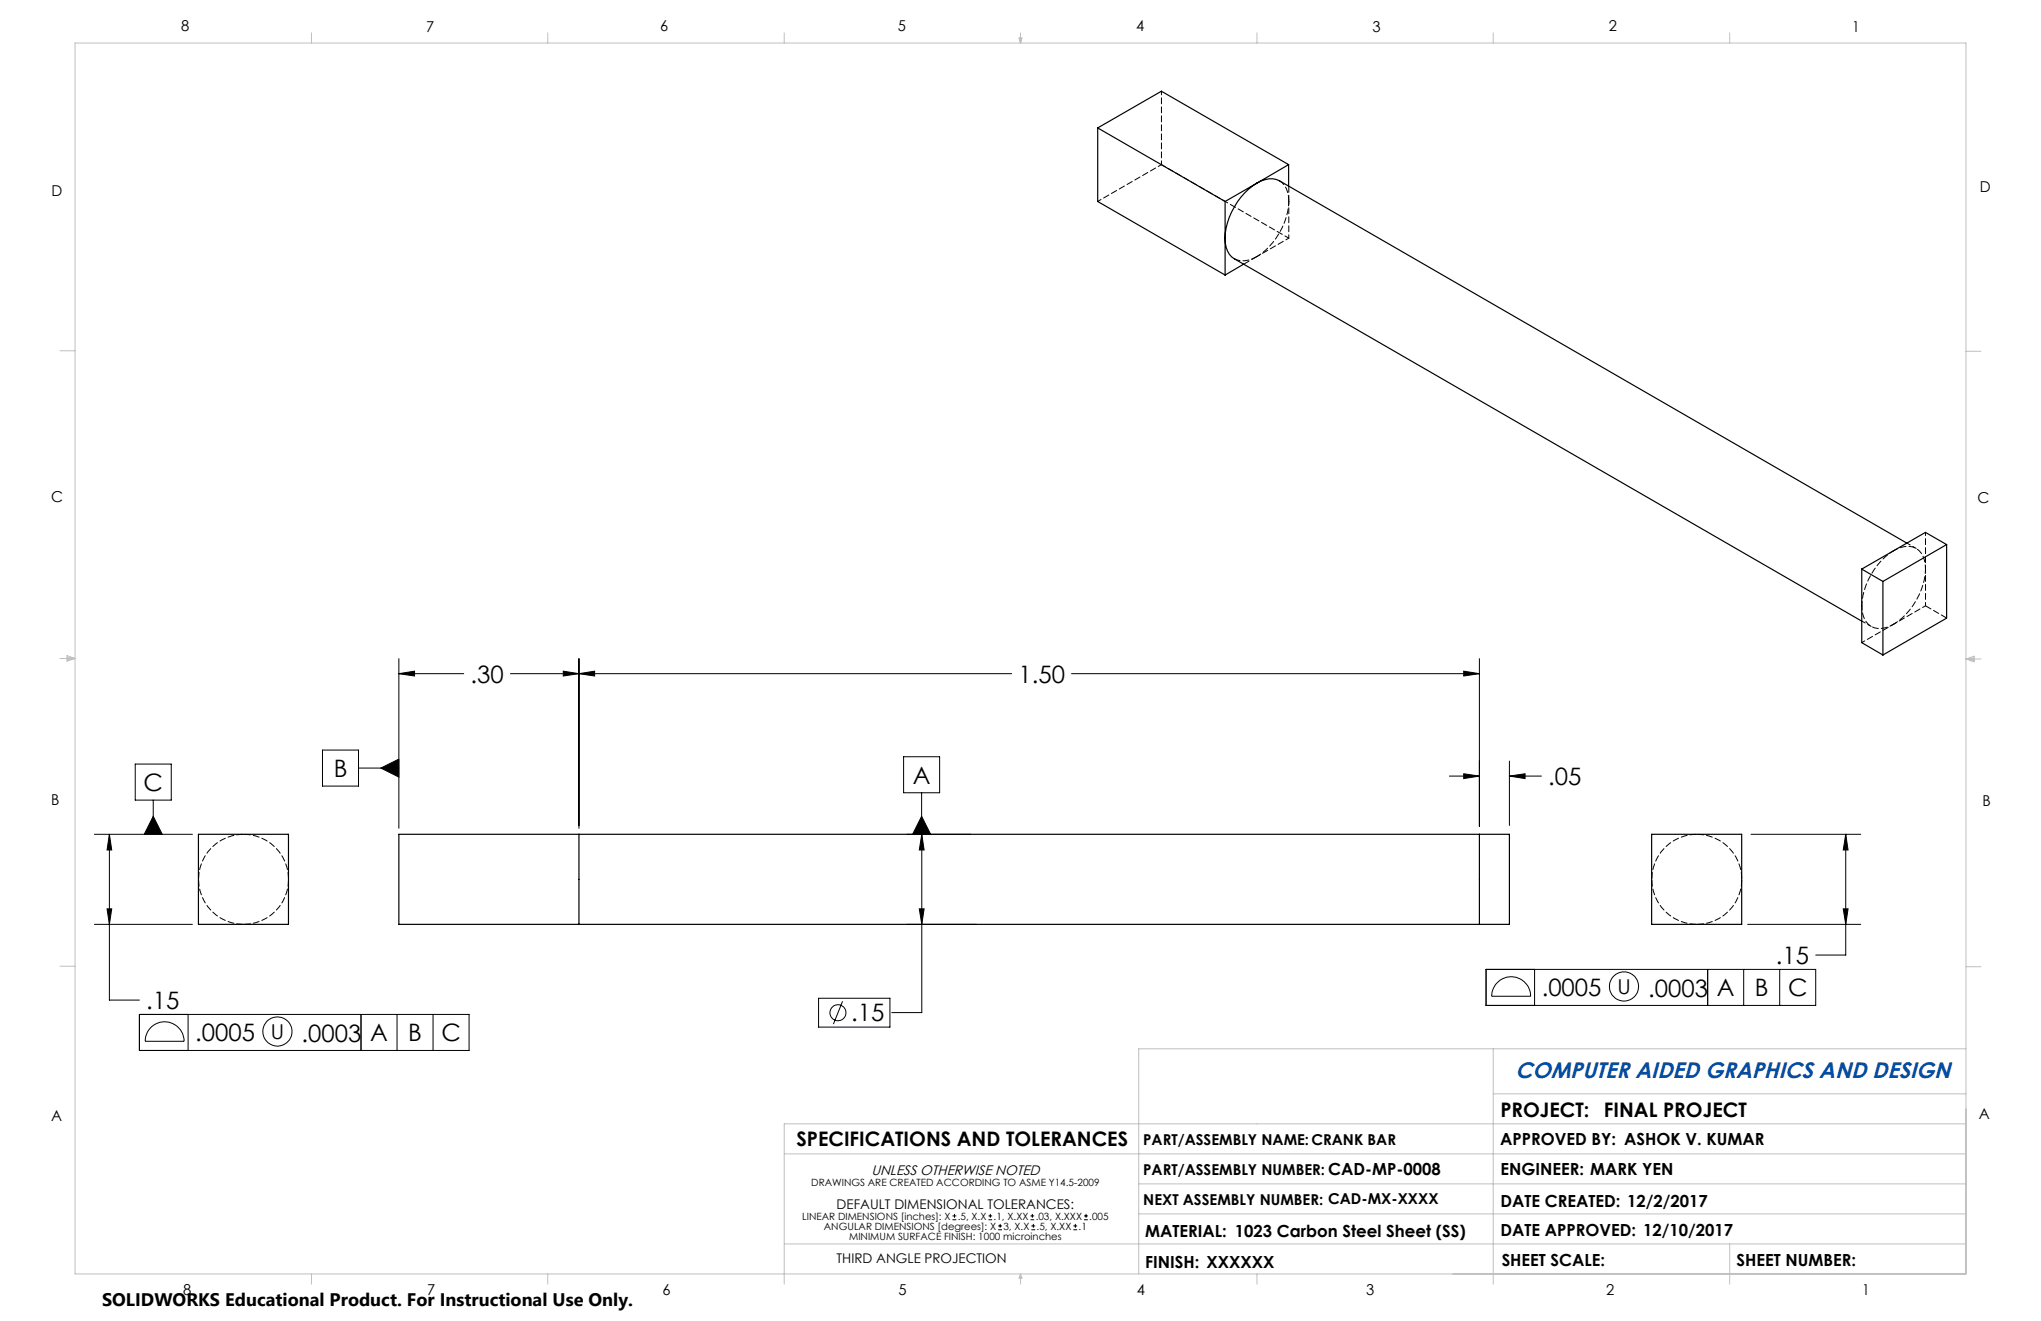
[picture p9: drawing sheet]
<svg xmlns="http://www.w3.org/2000/svg" width="432mm" height="279mm" viewBox="0 0 432 279" stroke-linecap="round" stroke-linejoin="round" font-family="sans-serif">
<g fill="none" stroke="#000" stroke-width=".21">
<path d="M84.4 139.3v35.9M122.5 139.3v35.9M313 139.3v35.5M68.2 158.6h7.6v7.7h-7.6zM84.4 142.5l3.3-.5v1zM84.4 142.5h13.7M108 142.5h106M119.2 142l3.3 .5-3.3 .5zM122.5 142.5l3.3-.5v1zM226.7 142.5h86.3M309.7 142l3.3 .5-3.3 .5zM20 176.5h20.7"/>
<path d="M23.1 176.5l.5 3.3h-1zM23.1 176.5v35h6.4M28.6 161.6h7.6v7.6h-7.6zM32.4 172.6l1.9 3.9h-3.8zM32.4 169.2v7.3M75.8 162.5h8.6M80.6 162.5l3.8-2v3.9zM191.2 160.1h7.6v7.6h-7.6zM191.8 176.5h13.6M195 172.6l1.9 3.9h-3.8zM195 167.7v8.8M195 176.5l.5 3.3h-1z"/>
<path d="M195 176.5v37.7h-6.3M306.6 164.1h6.4M309.7 163.7l3.3 .4-3.3 .6zM319.3 164.1l3.4-.4v1zM319.3 161v13.6M319.3 164.1h6.8M370.5 176.5h23.2M390.5 176.5l.5 3.3h-1zM390.5 176.5v25.5h-6.4M20 195.5h20.7M22.6 192.2h1l-.5 3.3zM191.8 195.5h14.8"/>
<path d="M194.5 192.2h1l-.5 3.3zM369.7 195.5h24M390 192.2h1l-.5 3.3zM29.5 214.6h69.7v7.6h-69.7zM31.9 217.4a4.1 4.1 0 0 1 4.5-1 4.1 4.1 0 0 1 2.5 3.8h-8.2a4.2 4.2 0 0 1 1.2-2.8zM39.8 214.6v7.6M76.4 214.6v7.6M84 214.6v7.6M91.6 214.6v7.6M173.2 211.1h15.1v6.1h-15.1zM178.3 211.8l-2 4.8M314.4 205h69.7v7.7h-69.7z"/>
<path d="M316.5 208.1a4.1 4.1 0 0 1 4.6-1.3 4.1 4.1 0 0 1 2.7 3.9h-8.2a4.1 4.1 0 0 1 .9-2.6zM324.7 205v7.7M361.3 205v7.7M368.9 205v7.7M376.5 205v7.7M201.5 258h.8M201.5 257.2h.8M201.9 256.8v.8M209.1 258h.8M209.1 257.2h.8M209.5 256.8v.8M211.2 259.3h.8"/>
<path d="M211.6 258.9v.8M218 258h.8M218 257.2h.8M218.2 259.3h.8M218.4 256.8v.8M218.6 258.9v.8M227.1 259.3h.8M227.5 258.9v.8M229.3 258h.9M229.3 257.2h.9M229.8 256.8v.8M211.2 260.1h.8"/>
<path d="M218.2 260.1h.8M227.1 260.1h.8"/>
<circle cx="58.7" cy="218.2" r="3.1"/>
<circle cx="177.3" cy="214.2" r="1.69"/>
<circle cx="343.6" cy="208.7" r="3.1"/>
</g>
<g fill="none" stroke="#c0c0c0" stroke-width=".21">
<path d="M15.9 9.1h400v260.4h-400zM65.9 6.9v2.2M115.9 6.9v2.2M165.9 6.9v2.2M215.6 8h.6l-.3 1.1zM215.7 8l.2 1.1M215.9 6.9v2.2M216 8l-.1 1.1M265.9 6.9v2.2M315.9 6.9v2.2M365.9 6.9v2.2M12.7 74.2h3.2"/>
<path d="M415.9 74.3h3.2M12.7 139.3h3.2M14.2 139.1l1.7 .2M14.2 138.7l1.7 .6-1.7 .5zM15.9 139.3l-1.7 .3M415.9 139.4h3.2M415.9 139.4l1.8-.6v1.2zM415.9 139.4l1.8 .3M417.7 139.2l-1.8 .2M12.7 204.4h3.2M415.9 204.5h3.2M315.9 221.8v49.8"/>
<path d="M315.9 231.4h100M415.9 221.8h-175v47.7M415.9 237.7h-250v33.9M165.9 244.1h250M240.9 250.4h175M240.9 256.8h175M65.9 269.5v2.1M115.9 269.5v2.1M165.9 263.1h250M215.9 269.5v2.1M215.9 269.5l.3 .8h-.6zM265.9 269.5v2.1"/>
<path d="M365.9 263.1v8.5"/>
</g>
<g fill="#000">
<path d="M195 172.6l-1.9 3.9h3.8zM80.6 162.5l3.8-2v3.9zM32.4 172.6l-1.9 3.9h3.8z"/>
<path d="M195 176.5l.5 3.3h-1zM194.5 192.2h1l-.5 3.3zM309.7 142l3.3 .5-3.3 .5zM122.5 142.5l3.3-.5v1zM119.2 142l3.3 .5-3.3 .5zM84.4 142.5l3.3-.5v1zM309.7 163.7l3.3 .4-3.3 .6zM319.3 164.1l3.4-.4v1zM390.5 176.5l.5 3.3h-1zM390 192.2h1l-.5 3.3zM22.6 192.2h1l-.5 3.3zM23.1 176.5l.5 3.3h-1z"/>
</g>
<g fill="none" stroke="#000" stroke-width=".25">
<path d="M232.2 27.1l27 15.5M232.2 27.1l13.5-7.8 26.9 15.5M232.2 27.1v15.5l27 15.6M265.9 38.7a4.7 4.7 0 0 1 4.8-.5l132.7 76.7M265.9 38.7a14.6 14.6 0 0 0-6.7 12.7 4.4 4.4 0 0 0 2 3.4l132.7 76.6M265.9 38.7l-6.7 3.9M272.6 34.8l-6.7 3.9M272.6 34.8v4.6M259.2 42.6v15.6M263.1 55.9l-3.9 2.3M411.8 115.2l-4.4-2.6-13.5 7.8M411.8 115.2l-13.4 7.8"/>
<path d="M411.8 115.2v15.5l-13.4 7.8M393.9 120.4l4.5 2.6M393.9 120.4v15.5l4.5 2.6M398.4 123v15.5M42 176.5h19v19h-19zM84.4 176.5h234.9v19h-234.9zM122.5 176.5v19M313 176.5v19M349.4 176.5h19.1v19h-19.1z"/>
</g>
<path d="M51.5 176.5a9.5 9.5 0 0 0-9.5 9.5M359 176.5a9.5 9.5 0 0 1 9.5 9.5M42 186a9.5 9.5 0 0 0 9.5 9.5M51.5 195.5a9.5 9.5 0 0 0 9.6-9.5M61.1 186a9.5 9.5 0 0 0-9.6-9.5M349.5 186a9.5 9.5 0 0 1 9.5-9.5M359 195.5a9.5 9.5 0 0 1-9.5-9.5M368.5 186a9.5 9.5 0 0 1-9.5 9.5" fill="none" stroke="#000" stroke-width=".21" stroke-dasharray="1.3 .6" stroke-dashoffset="-.2"/>
<path d="M400.6 116.5a4.5 4.5 0 0 1 5.4-.1 5.1 5.1 0 0 1 1.4 4M405.4 116l-2-1.1M393.9 131.4l2 1.1M400.6 132a4.5 4.5 0 0 1-5.3 .1 5.1 5.1 0 0 1-1.4-4" fill="none" stroke="#000" stroke-width=".21" stroke-dasharray="1.3 .6" stroke-dashoffset=".4"/>
<path d="M245.7 34.8l27 15.6M272.7 42.6a14.9 14.9 0 0 1-6.8 11.7M393.9 128.1a14.9 14.9 0 0 1 6.7-11.6M407.4 120.4a14.9 14.9 0 0 1-6.8 11.6" fill="none" stroke="#000" stroke-width=".21" stroke-dasharray="1.3 .6" stroke-dashoffset=".3"/>
<path d="M270.7 38.2a4.5 4.5 0 0 1 2 4.4M272.7 39.4v3.2M265.9 54.3a4.8 4.8 0 0 1-4.7 .4M265.9 54.3l-2.8 1.6" fill="none" stroke="#000" stroke-width=".21" stroke-dasharray="1.3 .6"/>
<path d="M272.7 42.6v7.8M272.7 50.4l-6.8 3.9M393.9 135.9l6.7-3.9M400.6 132l6.8-3.9M407.4 120.4v-7.8M407.4 128.1v-7.7" fill="none" stroke="#000" stroke-width=".21" stroke-dasharray="1.3 .6" stroke-dashoffset=".6"/>
<path d="M411.9 130.7l-4.5-2.6" fill="none" stroke="#000" stroke-width=".21" stroke-dasharray="1.3 .6" stroke-dashoffset="-.1"/>
<path d="M245.7 19.3v15.5M245.7 34.8l-13.4 7.8" fill="none" stroke="#000" stroke-width=".21" stroke-dasharray="1.3 .6" stroke-dashoffset=".5"/>
<g font-size="5.1">
<text x="99.5" y="144.4">.30</text>
<text x="215.5" y="144.4">1.50</text>
<text x="30.4" y="167.3">C</text>
<text x="70.6" y="164.4">B</text>
<text x="193.1" y="165.8">A</text>
<text x="327.5" y="166.1">.05</text>
<text x="375.7" y="203.9">.15</text>
<text x="30.9" y="213.4">.15</text>
<text x="326.2" y="210.7">.0005</text>
<text x="348.7" y="210.9">.0003</text>
<text x="363.2" y="210.7">A</text>
<text x="371.3" y="210.7">B</text>
<text x="378.3" y="210.7">C</text>
<text x="41.3" y="220.3">.0005</text>
<text x="63.8" y="220.4">.0003</text>
<text x="78.3" y="220.3">A</text>
<text x="86.4" y="220.3">B</text>
<text x="93.4" y="220.3">C</text>
<text x="180.1" y="216">.15</text>
</g>
<text font-size="4.7" fill="#024da8" x="320.6" y="228">COMPUTER AIDED GRAPHICS AND DESIGN</text>
<g font-size="4.3">
<text x="342.2" y="210.2">U</text>
<text x="57.3" y="219.7">U</text>
</g>
<g font-size="4.2">
<text x="317.4" y="236.3">PROJECT:</text>
<text x="339.3" y="236.3">FINAL PROJECT</text>
<text x="168.5" y="242.4">SPECIFICATIONS AND TOLERANCES</text>
</g>
<text font-size="3.8" x="21.6" y="276.3">SOLIDWORKS Educational Product. For Instructional Use Only.</text>
<g font-size="3.5">
<text x="317.4" y="242.2">APPROVED BY: ASHOK V. KUMAR</text>
<text x="317.4" y="248.5">ENGINEER: MARK YEN</text>
<text x="317.4" y="255.3">DATE CREATED: 12/2/2017</text>
<text x="242.3" y="261.6">MATERIAL: 1023 Carbon Steel Sheet (SS)</text>
<text x="317.4" y="261.4">DATE APPROVED: 12/10/2017</text>
<text x="242.3" y="268.1">FINISH: XXXXXX</text>
<text x="317.7" y="267.8">SHEET SCALE:</text>
<text x="367.4" y="267.8">SHEET NUMBER:</text>
</g>
<g font-size="3.2">
<text x="38.3" y="6.7">8</text>
<text x="90.2" y="6.7">7</text>
<text x="139.7" y="6.5">6</text>
<text x="190" y="6.5">5</text>
<text x="240.4" y="6.5">4</text>
<text x="290.4" y="6.7">3</text>
<text x="340.4" y="6.5">2</text>
<text x="391.9" y="6.7">1</text>
<text x="10.9" y="41.6">D</text>
<text x="418.9" y="40.7">D</text>
<text x="10.9" y="106.3">C</text>
<text x="418.4" y="106.4">C</text>
<text x="10.8" y="170.2">B</text>
<text x="419.4" y="170.6">B</text>
<text x="10.8" y="237.2">A</text>
<text x="418.6" y="236.8">A</text>
<text x="241.9" y="242.2">PART/ASSEMBLY NAME:CRANK BAR</text>
<text x="241.9" y="248.5">PART/ASSEMBLY NUMBER: CAD-MP-0008</text>
<text x="241.9" y="254.8">NEXT ASSEMBLY NUMBER: CAD-MX-XXXX</text>
<text x="38.8" y="273.8">8</text>
<text x="90.4" y="273.8">7</text>
<text x="140.2" y="273.8">6</text>
<text x="190.1" y="273.9">5</text>
<text x="240.5" y="273.8">4</text>
<text x="289" y="273.9">3</text>
<text x="339.8" y="273.9">2</text>
<text x="394" y="273.9">1</text>
</g>
<text font-size="2.9" x="184.4" y="248.6">UNLESS OTHERWISE NOTED</text>
<g font-size="2.8">
<text x="177" y="255.7">DEFAULT DIMENSIONAL TOLERANCES:</text>
<text x="177" y="267.1">THIRD ANGLE PROJECTION</text>
</g>
<g font-size="2.1">
<text x="171.6" y="250.9">DRAWINGS ARE CREATED ACCORDING TO ASME Y14.5-2009</text>
<text x="169.7" y="257.9">LINEAR DIMENSIONS [inches]: X</text>
<text x="202.6" y="257.9">.5, X.X</text>
<text x="210.2" y="257.9">.1, X.XX</text>
<text x="219.1" y="257.9">.03, X.XXX</text>
<text x="230.5" y="257.9">.005</text>
<text x="174.3" y="260.1">ANGULAR DIMENSIONS [degrees]: X</text>
<text x="179.7" y="262.2">MINIMUM SURFACE FINISH: 1000 microinches</text>
<text x="212.3" y="260.1">3, X.X</text>
<text x="219.3" y="260.1">.5, X.XX</text>
<text x="228.2" y="260.1">.1</text>
</g>
</svg>
